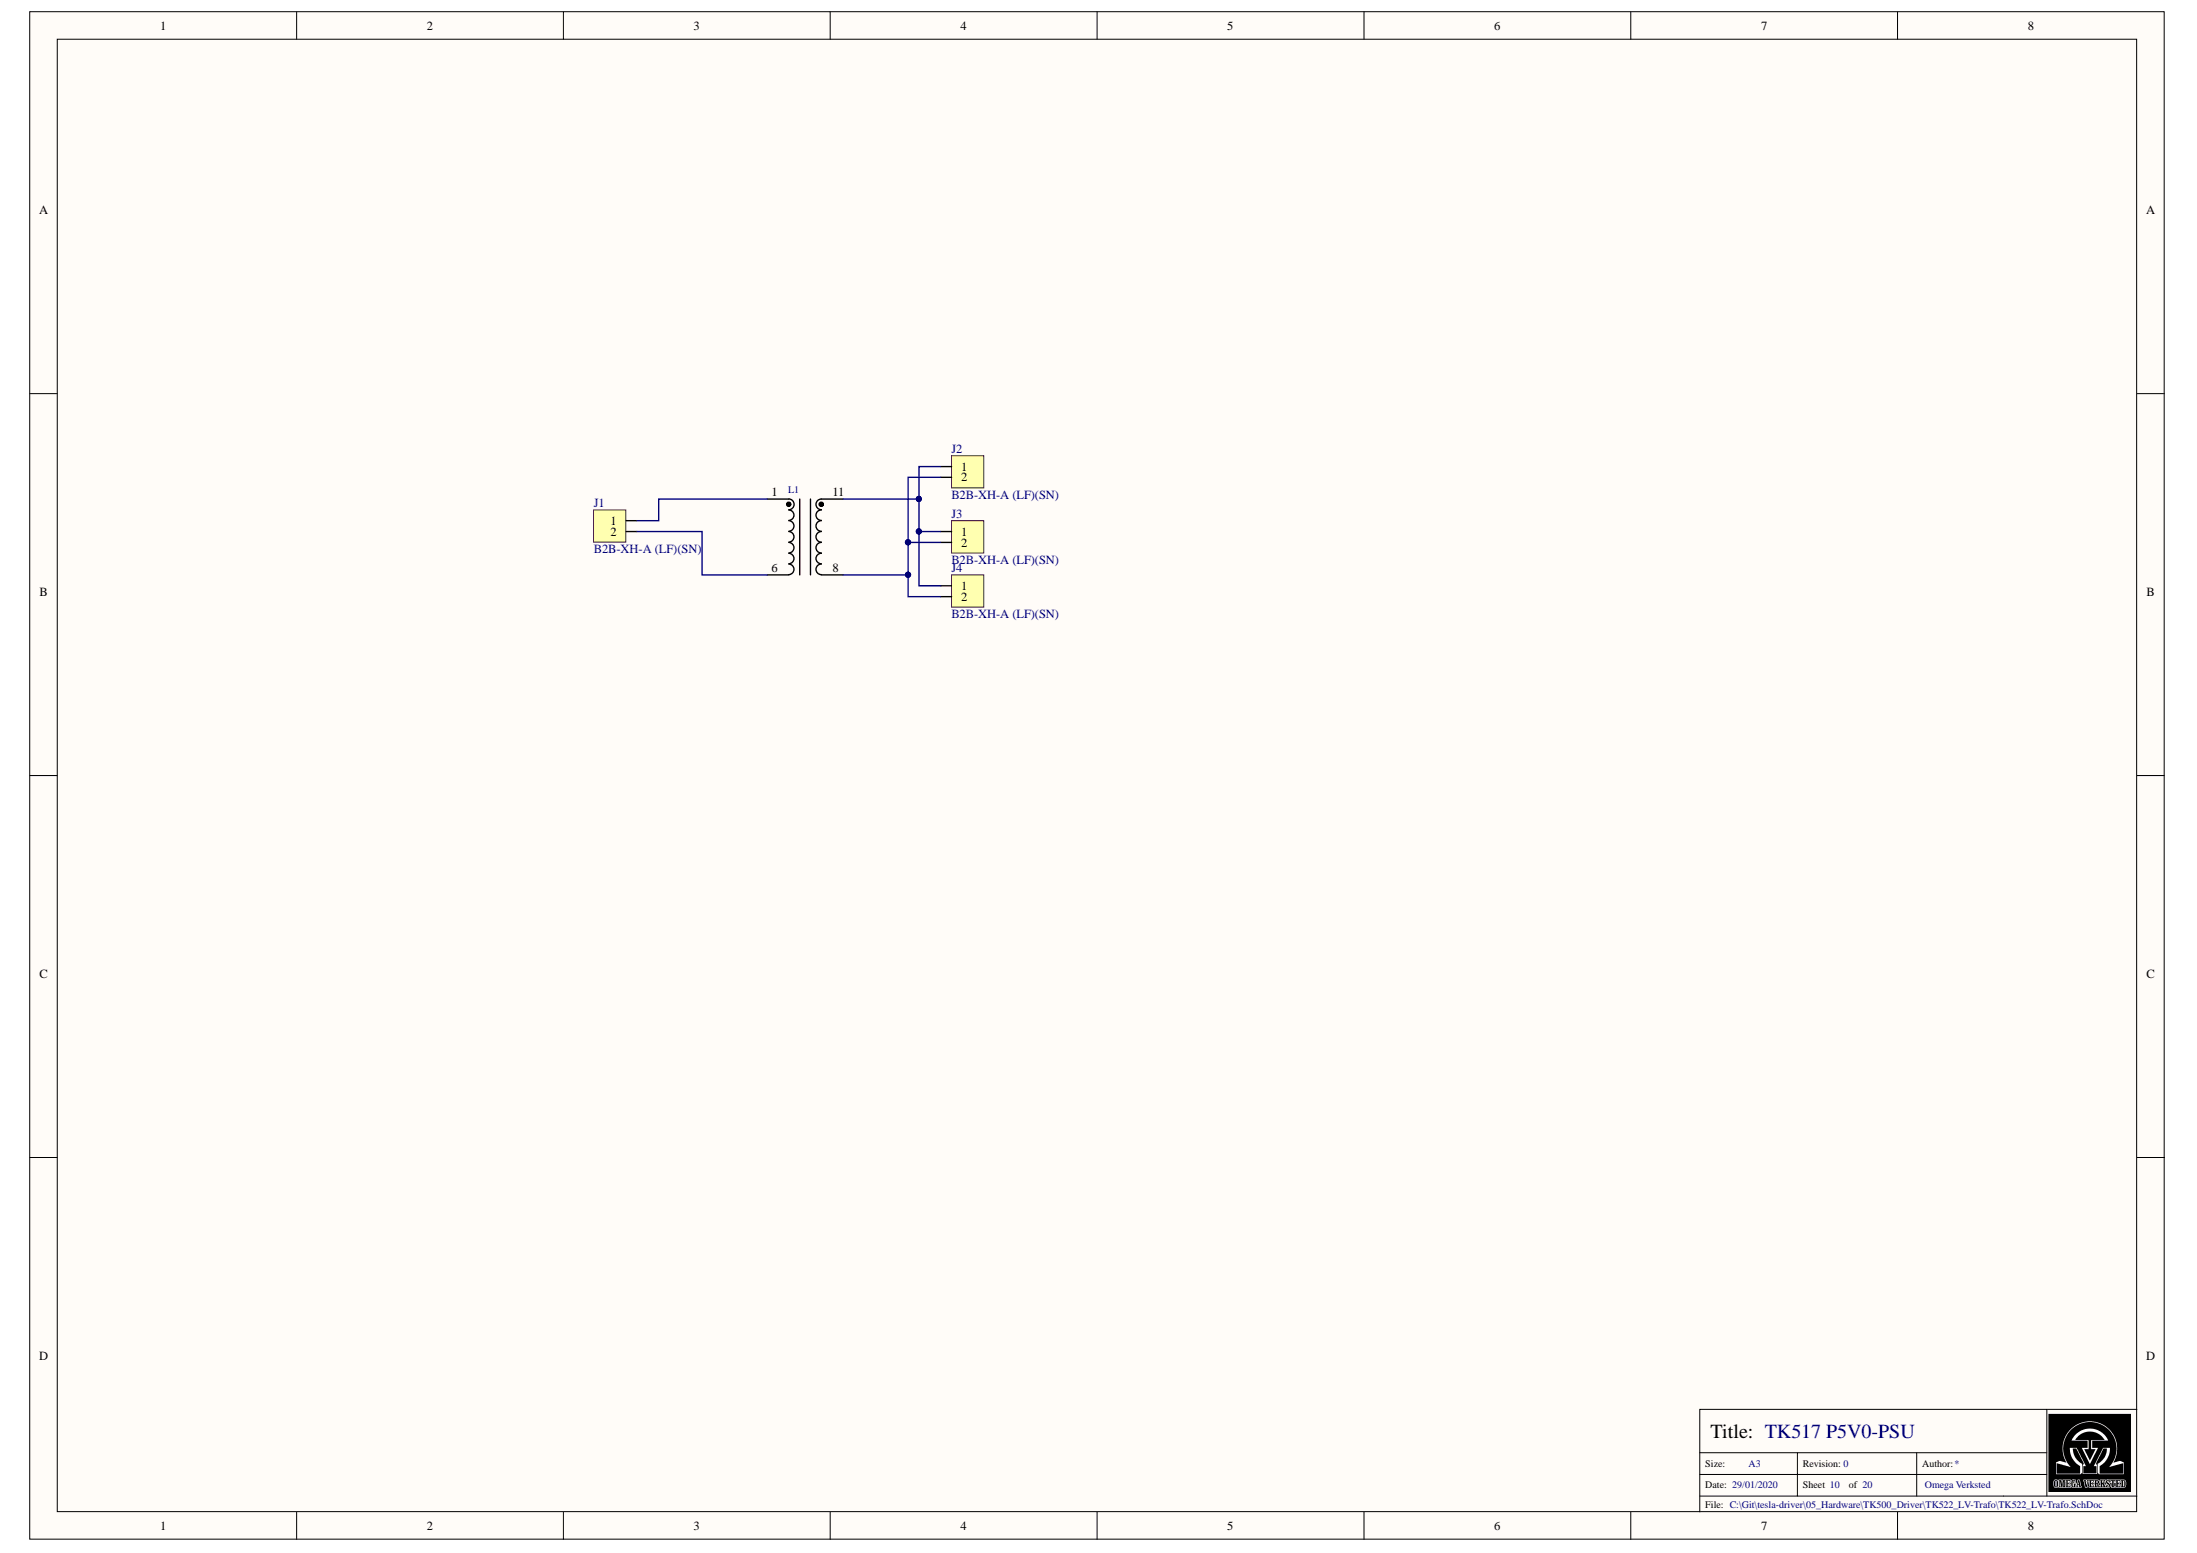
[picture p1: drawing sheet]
# Altium project TK522_LV-Trafo.PrjPcb
1 sheet, 5 parts. Net scope: global (net labels, ports and power ports of the same name join across sheets).
Board file: TK522_LV-Trafo.PcbDoc

## Sheet TK522_LV-Trafo.SchDoc: TK517 P5V0-PSU
size A3; Organization: Omega Verksted; DocumentNumber: 10; Revision: 0; SheetNumber: 10; SheetTotal: 20

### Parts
J1  B2B-XH-A (LF)(SN)  [JST_2P]
J2  B2B-XH-A (LF)(SN)  [JST_2P]
J3  B2B-XH-A (LF)(SN)  [JST_2P]
J4  B2B-XH-A (LF)(SN)  [JST_2P]
L1  (no value)  [44268 MYRRA TRANSFORMER]

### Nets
NetJ1_1: J1.1 L1.1
NetJ1_2: J1.2 L1.6
NetJ2_1: J2.1 J3.1 J4.1 L1.11
NetJ2_2: J2.2 J3.2 J4.2 L1.8
